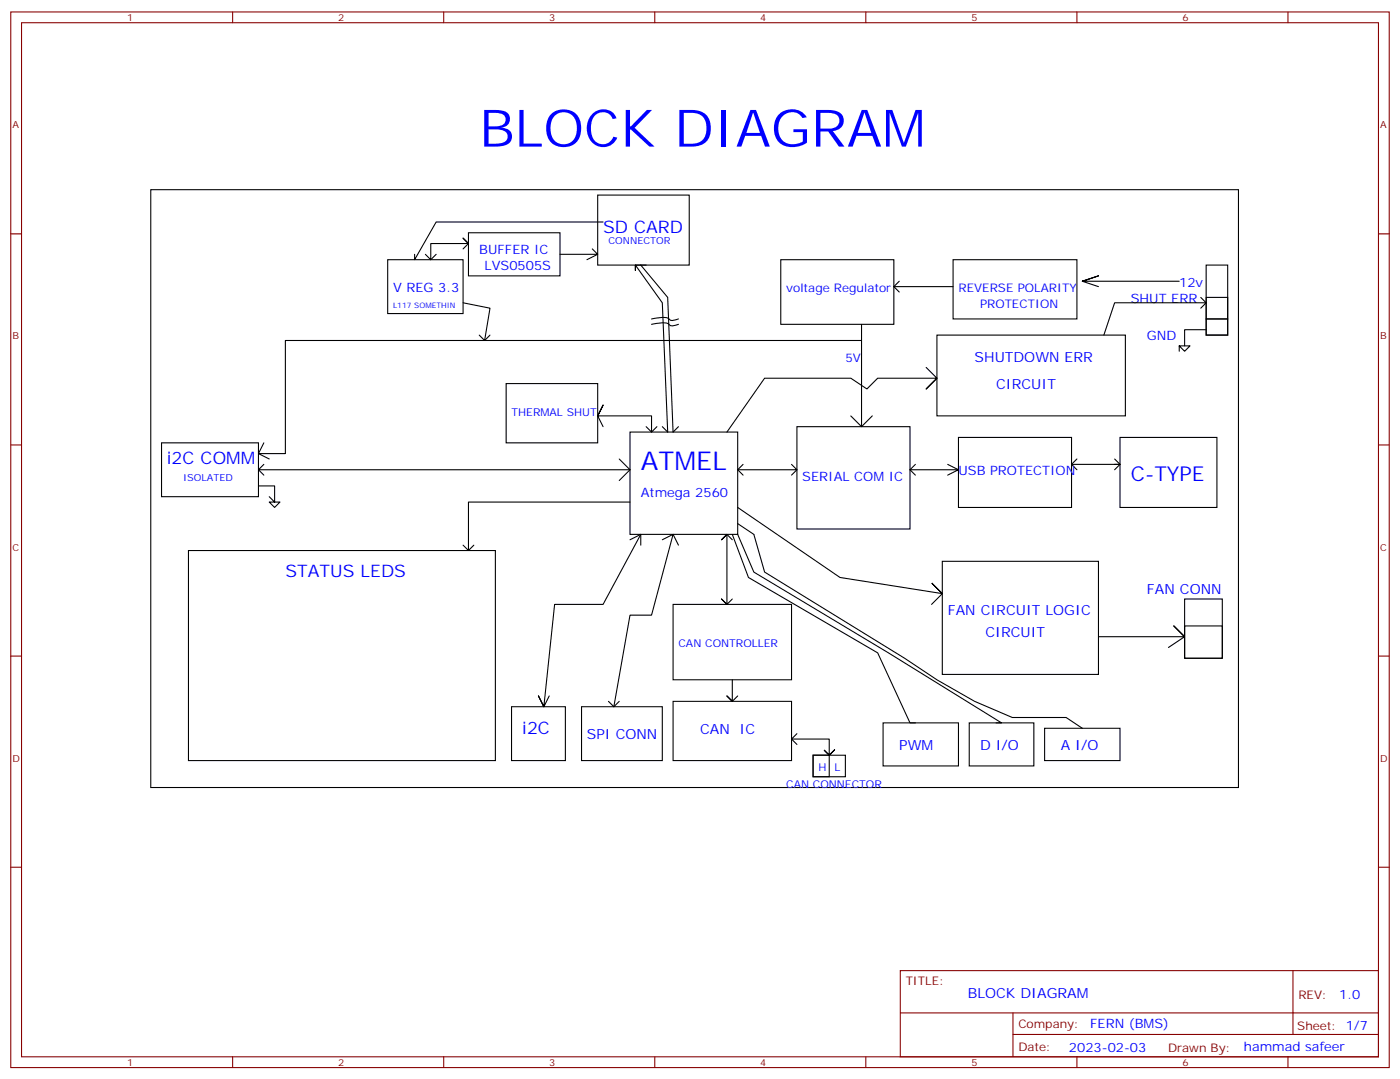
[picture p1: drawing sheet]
<svg xmlns="http://www.w3.org/2000/svg" width="459mm" height="353mm" viewBox="0 0 459 353" stroke-linecap="round" stroke-linejoin="round" font-family="sans-serif">
<g fill="none" stroke="#870000" stroke-width=".35">
<path d="M3.5 3.9h451.6v345.7h-451.6zM7.1 7.4h444.5v338.7h-444.5zM76.2 3.9v3.5M145.3 3.9v3.5M214.5 3.9v3.5M283.6 3.9v3.5M352.8 3.9v3.5M421.9 3.9v3.5M3.5 76.6h3.6M451.6 76.6h3.5M3.5 145.7h3.6M451.6 145.7h3.5"/>
<path d="M3.5 214.9h3.6M451.6 214.9h3.5M3.5 284h3.6M451.6 284h3.5M294.9 317.9h156.7v28.2h-156.7zM423.5 317.9l.1 20.9M295 331.7h156.4M331.8 338.8h119.6M331.8 331.7v14.1M76.2 346.1v3.5M145.3 346.1v3.5M214.5 346.1v3.5"/>
<path d="M283.6 346.1v3.5M352.8 346.1v3.5M421.9 346.1v3.5"/>
</g>
<g fill="none" stroke="#000" stroke-width=".35">
<path d="M49.4 62.1h356.3v195.8h-356.3zM153.5 76.2h29.9v14.1h-29.9zM195.8 63.9h30v22.9h-30zM197.6 72.7h-54.7l-7.1 12.4v-1.8M127 85.1h24.7v17.6h-24.7zM142.9 83.3l-1.8 1.8M151.7 81.5l1.8-1.7-1.8-1.8 1.8 1.8h-12.4v5.3l-1.8-1.8M151.7 99.2l8.8 1.7-1.8 10.6-1.7-1.8M194 81.5l1.8 1.8h-12.4M195.8 83.3l-3.5 1.8M209.9 86.8h-1.8v1.8v-1.8l8.9 12.4 1.7 42.3-1.7-1.8M209.9 86.8l8.8 10.6 1.8 44.1 1.7-1.8"/>
<path d="M209.9 86.8h1.8M255.8 85.1h37v21.1h-37zM292.8 93.9h19.4M292.8 93.9l1.8 1.7M294.6 92.1l-1.8 1.8M312.2 85.1h40.6v19.4h-40.6zM386.3 92.1h-31.8l5.3-1.8-5.3 1.8 5.3 1.8M393.3 97.4l1.8 1.8M395.1 86.8h7.1v22.9h-7.1zM395.1 97.4h7.1v7.1h-7.1zM160.5 109.7l-1.8 1.8M213.4 104.5l3-.5a3.2 3.2 0 0 1 3.3 .9l2.5-.4"/>
<path d="M213.4 106.2l3-.4a3.2 3.2 0 0 1 3.3 .9l2.5-.5M282.2 106.2v33.5l-3.5-3.5M282.2 111.5h-188.7v37.1h-8.8l1.7-3.6M306.9 109.7h61.8v26.5h-61.8zM386.3 113.3h3.5l-1.7 1.7-1.8-1.7v1.7M393.3 100.9l1.8-1.7h-30l-3.5 10.5M395.1 104.5h7.1v5.2h-7.1zM395.1 108h-7v5.3M165.8 125.6h30v19.4h-30zM197.6 139.7l-1.8-3.5 1.8-3.5-1.8 3.5h17.6v5.3M211.7 139.7l1.7 1.8 1.8-1.8M261.1 139.7h37v33.5h-37z"/>
<path d="M285.8 136.2l-3.6 3.5M303.4 120.3l3.5 3.6-3.5 3.5 3.5-3.5h-19.4l-3.5 3.5-5.3-3.5h-28.2l-12.4 17.6M52.9 145h31.8v17.7h-31.8zM84.7 159.1h5.3v5.3h-1.8l1.8 1.8 1.7-1.8h-1.7l-1.8-1.7M84.7 153.8l1.7 1.8M84.7 148.6l3.5 1.7M86.4 152.1l-1.7 1.7h121.7M202.8 150.3l3.6 3.5M206.4 141.5h35.3v33.5h-35.3zM206.4 153.8l-3.6 3.6M241.7 153.8l1.7 1.8M243.4 152.1l-1.7 1.7"/>
<path d="M259.3 152.1l1.8 1.7h-19.4M261.1 153.8l-1.8 1.8M298.1 153.8h15.9l-3.6 1.8M298.1 153.8l1.8 1.8M299.9 152.1l-1.8 1.7M310.4 152.1l3.6 1.7M314 143.3h37v22.9h-37zM351 152.1h15.9h-1.8M351 152.1l1.8 1.7M352.8 150.3l-1.8 1.8M365.1 150.3l1.8 1.8-1.8 1.7M366.9 143.3h31.7v22.9h-31.7z"/>
<path d="M155.2 178.5l-1.7 1.8M206.4 164.4h-52.9v15.9l-1.8-1.8M209.9 175l-12.3 22.9h-15.9l-3.5 33.6-1.8-3.6 1.8 3.6 1.7-3.6M209.9 175v3.5M209.9 175l-3.5 1.8M217 176.8l3.5-1.8-7.1 26.5h-7l-5.3 30M220.5 175l1.7 3.5M239.9 176.8l-1.8-1.8-1.7 1.8 1.7-1.8v22.9l-1.7-1.7 1.7 1.7 1.8-1.7M239.9 175l5.3 14.1 42.3 24.7 10.6 22.9h1.8M241.7 166.2l33.5 22.9 33.5 5.3-3.5-3.5 3.5 3.5-3.5 3.5M241.7 175l5.2 12.4 44.1 26.4 37.1 22.9h-1.8M241.7 171.5l5.2 3.5 3.6 12.4 45.8 28.2 10.6 7 12.4 7.1 12.3 5.3h17.6l5.3 3.5"/>
<path d="M61.7 180.3h100.6v68.8h-100.6zM220.5 197.9h38.8v24.7h-38.8zM308.7 183.8h51.1v37.1h-51.1zM388.1 196.2h12.3v19.4h-12.3zM359.8 208.5h28.3l-3.6-3.5 3.6 3.5-5.3 3.6M388.1 205h12.3v10.6h-12.3zM167.6 231.5h17.6v17.6h-17.6zM190.5 231.5h26.5v17.6h-26.5zM199.3 229.7l1.8 1.8 1.7-1.8M220.5 229.7h38.8v19.4h-38.8zM239.9 222.6v7.1l-1.8-1.8 1.8 1.8 1.8-1.8M289.3 236.7h24.7v14.2h-24.7z"/>
<path d="M317.5 236.7h21.2v14.2h-21.2zM342.2 238.5h24.7v10.6h-24.7zM259.3 242h12.3v5.3l-1.7-1.7 1.7 1.7 1.8-1.7-1.8 1.7M259.3 242l1.8 1.8M261.1 240.3l-1.8 1.7M266.3 247.3h10.6v7.1h-10.6zM266.3 247.3h5.3v7.1h-5.3z"/>
</g>
<text font-size="16.9" fill="#00f" x="157" y="48">BLOCK DIAGRAM</text>
<text font-size="8.5" fill="#00f" x="209.9" y="153.8">ATMEL</text>
<text font-size="6.7" fill="#00f" x="370.4" y="157.4">C-TYPE</text>
<g font-size="5.6" fill="#00f">
<text x="197.6" y="76.2">SD CARD</text>
<text x="54.7" y="152.1">i2C COMM</text>
<text x="93.5" y="189.1">STATUS LEDS</text>
<text x="171.1" y="240.3">i2C</text>
</g>
<g font-size="4.6" fill="#00f">
<text x="319.3" y="118.6">SHUTDOWN ERR</text>
<text x="326.3" y="127.4">CIRCUIT</text>
<text x="375.7" y="194.4">FAN CONN</text>
<text x="310.4" y="201.5">FAN CIRCUIT LOGIC</text>
<text x="322.8" y="208.5">CIRCUIT</text>
<text x="192.3" y="242">SPI CONN</text>
<text x="229.3" y="240.3">CAN</text>
<text x="242.3" y="240.3">IC</text>
<text x="294.6" y="245.6">PWM</text>
<text x="321" y="245.6">D I/O</text>
<text x="347.5" y="245.6">A I/O</text>
<text x="317" y="326.9">BLOCK DIAGRAM</text>
</g>
<g font-size="4.2" fill="#00f">
<text x="157" y="83.3">BUFFER IC</text>
<text x="158.7" y="88.6">LVS0505S</text>
<text x="128.8" y="95.6">V REG 3.3</text>
<text x="386.3" y="93.9">12v</text>
<text x="370.4" y="99.2">SHUT ERR</text>
<text x="375.7" y="111.5">GND</text>
<text x="314" y="155.6">USB PROTECTION</text>
<text x="262.8" y="157.4">SERIAL COM IC</text>
<text x="209.9" y="162.7">Atmega 2560</text>
<text x="438.7" y="327.1">1.0</text>
<text x="357.1" y="336.7">FERN (BMS)</text>
<text x="350.2" y="344.5">2023-02-03</text>
<text x="407.5" y="344.3">hammad safeer</text>
</g>
<g font-size="3.9" fill="#00f">
<text x="257.5" y="95.6">voltage Regulator</text>
<text x="314" y="95.6">REVERSE POLARITY</text>
<text x="321" y="100.9">PROTECTION</text>
<text x="276.9" y="118.6">5V</text>
</g>
<g font-size="3.9" fill="#800">
<text x="296.7" y="322.5">TITLE:</text>
<text x="425.3" y="327.1">REV:</text>
<text x="333.6" y="336.7">Company:</text>
<text x="425" y="337.3">Sheet: 1/7</text>
<text x="333.6" y="344.3">Date:</text>
<text x="382.6" y="344.4">Drawn By:</text>
</g>
<g font-size="3.5" fill="#00f">
<text x="167.6" y="136.2">THERMAL SHUT</text>
<text x="222.2" y="212.1">CAN CONTROLLER</text>
<text x="257.5" y="257.9">CAN CONNECTOR</text>
<text x="268.1" y="252.6">H</text>
<text x="273.4" y="252.6">L</text>
</g>
<g font-size="3.2" fill="#800">
<text x="41.6" y="6.9">1</text>
<text x="110.8" y="6.9">2</text>
<text x="179.9" y="6.9">3</text>
<text x="249.1" y="6.9">4</text>
<text x="318.2" y="6.9">5</text>
<text x="387.3" y="6.9">6</text>
<text x="4.1" y="42">A</text>
<text x="452.1" y="42">A</text>
<text x="4.1" y="111.2">B</text>
<text x="452.1" y="111.2">B</text>
<text x="4.1" y="180.3">C</text>
<text x="452.1" y="180.3">C</text>
<text x="4.1" y="249.4">D</text>
<text x="452.1" y="249.4">D</text>
<text x="41.6" y="349.1">1</text>
<text x="110.8" y="349.1">2</text>
<text x="179.9" y="349.1">3</text>
<text x="249.1" y="349.1">4</text>
<text x="318.2" y="349.1">5</text>
<text x="387.3" y="349.1">6</text>
</g>
<g font-size="3.2" fill="#00f">
<text x="199.3" y="79.8">CONNECTOR</text>
<text x="60" y="157.4">ISOLATED</text>
</g>
<text font-size="2.5" fill="#00f" x="128.8" y="100.9">L117 SOMETHIN</text>
</svg>
